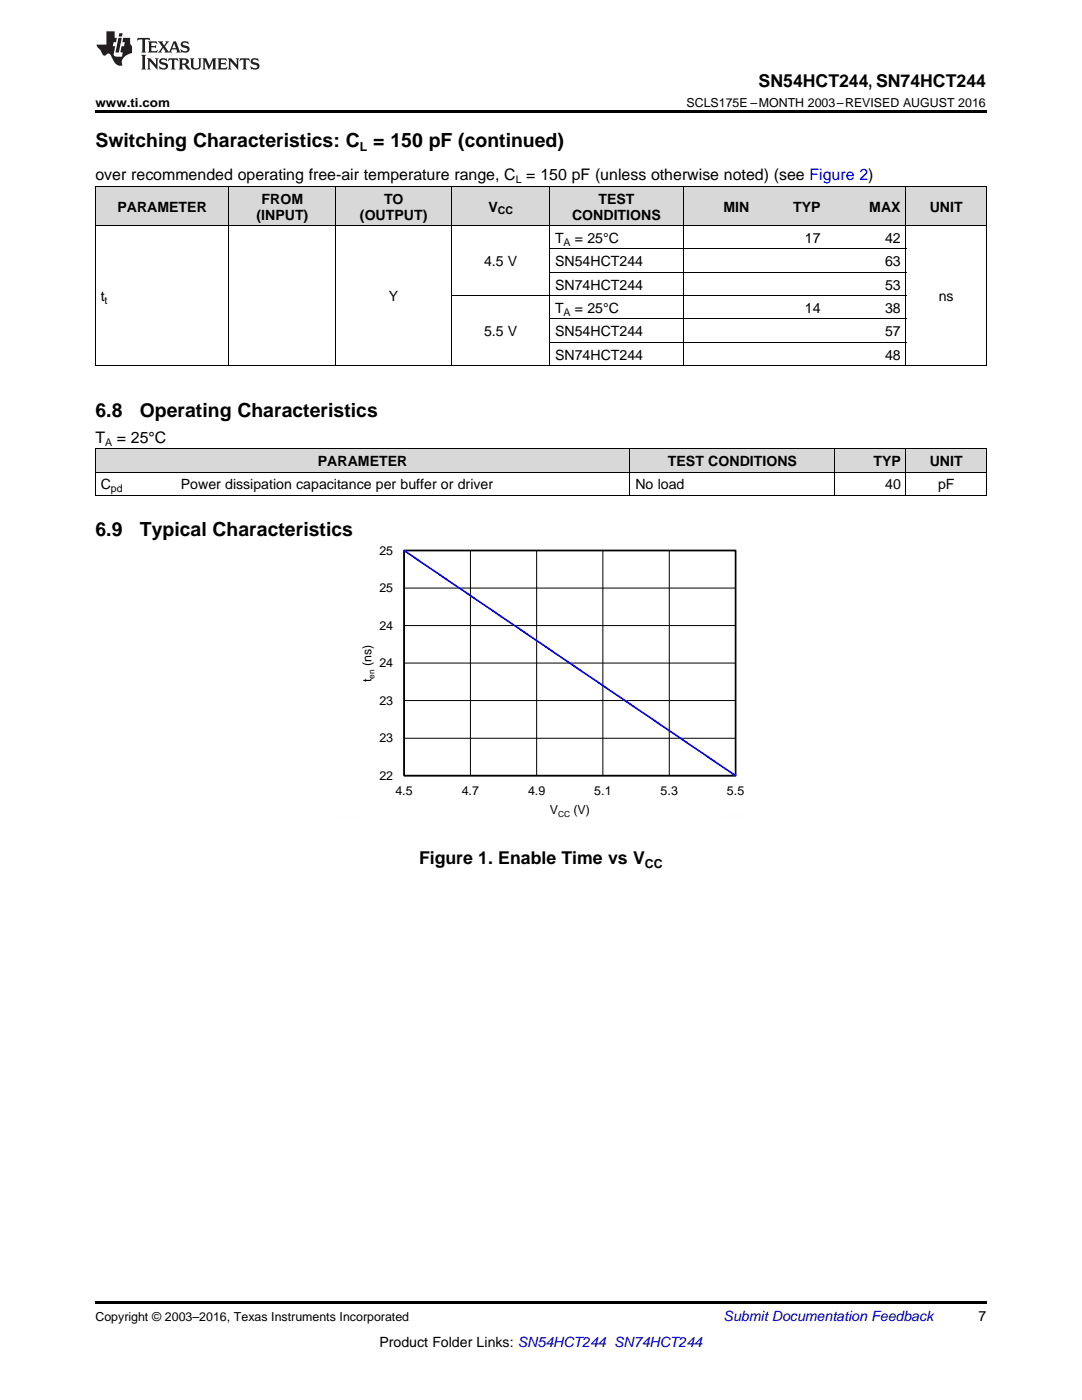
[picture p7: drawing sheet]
<svg xmlns="http://www.w3.org/2000/svg" width="216mm" height="279mm" viewBox="0 0 216 279" stroke-linecap="round" stroke-linejoin="round" font-family="sans-serif">
<g fill="#d8d8d8">
<path d="M19 89.6h16v4.7h-16z"/>
<path d="M35 89.6h90.7v4.7h-90.7z"/>
<path d="M125.7 89.6h40.9v4.7h-40.9z"/>
<path d="M166.6 89.6h14.2v4.7h-14.2z"/>
<path d="M180.8 89.6h16v4.7h-16z"/>
<path d="M19 37.3h26.7v7.8h-26.7z"/>
<path d="M45.7 37.3h21.3v7.8h-21.3z"/>
<path d="M67 37.3h23.2v7.8h-23.2z"/>
<path d="M90.2 37.3h19.5v7.8h-19.5z"/>
<path d="M109.7 37.3h26.7v7.8h-26.7z"/>
<path d="M136.4 37.3h14.2v7.8h-14.2z"/>
<path d="M150.6 37.3h14.2v7.8h-14.2z"/>
<path d="M164.8 37.3h16v7.8h-16z"/>
<path d="M180.8 37.3h16v7.8h-16z"/>
</g>
<path d="M19 22h177.8v.5h-177.8zM19 259.7h177.8v.5h-177.8z" fill="#000"/>
<g fill="none" stroke="#000" stroke-width=".2">
<path d="M19 37.2h177.8M19.1 37.3v35.7M45.7 37.3v35.7M67 37.3v35.7M90.1 37.3v35.7M109.7 37.3v35.7M136.3 37.3v35.7M180.8 37.3v35.7M196.8 37.3v35.7M19 45h177.8M90.2 59h90.6M109.7 54.3h71.1"/>
<path d="M109.7 49.7h71.1M19 73h177.8M109.7 68.3h71.1M109.7 63.7h71.1M19 98.9h177.8M19 94.2h177.8M19 89.6h177.8M19.1 89.6v9.3M125.7 89.6v9.3M166.6 89.6v9.3M180.8 89.6v9.3M196.8 89.6v9.3"/>
<path d="M80.6 109.9h66.2v44.9h-66.2zM80.6 117.4h66.2M93.9 109.9v44.9M107.1 109.9v44.9M120.3 109.9v44.9M133.5 109.9v44.9M80.6 139.8h66.2M80.6 132.3h66.2M80.6 124.8h66.2M80.6 147.3h66.2"/>
</g>
<path d="M80.6 109.9h66.2v44.9h-66.2z" fill="none" stroke="#000" stroke-width=".34"/>
<path d="M80.6 109.9l66.2 44.9" fill="none" stroke="#00f" stroke-width=".34"/>
<path d="M66.5 108.8v54.4M79.3 108.8h70.5M149.8 108.8v47.2M66.5 163.1h6.5M143.3 163.1h6.5" fill="none" stroke="#fefefe" stroke-width=".2" stroke-dasharray=".4 .1" stroke-linecap="butt"/>
<g fill="#231f20">
<path d="M27.5 7.6l-.1 .5 .4-.2h.6v.1v2.1l-.2 .4h1l-.3-.4v-2.1l.1-.1h.5l.5 .2-.2-.5zM29.5 8.3l.2 .3v1.5l-.2 .4h1.8l.2-.6a1.04 1.04 0 0 1-1.3 .2v-.7h.6l.3 .2v-.6l-.3 .2h-.6v-.6l.8-.1 .4 .3-.2-.5zM31.5 8.3l.9 1.1-.9 1.1h.8l-.2-.2 .5-.7 .4 .7-.2 .2h1.5l-.1-.2 .1-.4h.9l.1 .4-.2 .2h1l-.3-.3-.7-1.9h-.5l-.9 2-.8-1 .9-1h-.8l.1 .3-.3 .5-.4-.6 .2-.2zM34.7 8.6l.4 1h-.7zM36.3 8.4a.63 .63 0 0 0-.2 .7 .63 .63 0 0 0 .6 .4l.6 .2 .1 .2a.75 .75 0 0 1-.7 .4 .75 .75 0 0 1-.6-.5l.1 .7 .1-.1a1.11 1.11 0 0 0 1.5-.6 1.13 1.13 0 0 0-1.2-.8l-.1-.4a1.04 1.04 0 0 1 1.2 .2l-.2-.5-.1 .1-.5-.2zM28.2 10.9l.2 .4v2.2l-.2 .4h1l-.3-.4v-2.2l.3-.4zM29.3 11.6l.3 .4v1.5l-.3 .4h.8l-.2-.4v-1.3l1.5 1.7v-1.9l.2-.4h-.7l.2 .4v.9l-1.1-1.3zM32 11.8a.62 .62 0 0 0-.2 .7 .62 .62 0 0 0 .6 .4l.6 .1 .1 .3a.76 .76 0 0 1-.7 .3 .76 .76 0 0 1-.6-.4l.1 .7 .1-.1a1.11 1.11 0 0 0 1.5-.6 1.13 1.13 0 0 0-1.2-.8l-.1-.4a1.04 1.04 0 0 1 1.2 .2l-.2-.6-.1 .1-.5-.1zM33.7 11.6l-.2 .6a.61 .61 0 0 1 .8-.3v1.6l-.2 .4h.9l-.2-.4v-1.6a.63 .63 0 0 1 .8 .3l-.2-.6zM35.6 11.6l.3 .4v1.5l-.3 .4h1l-.2-.2v-.8l.5 .2a.76 .76 0 0 0 1.2 .7l-1-1a.58 .58 0 0 0 .6-.5 .58 .58 0 0 0-.5-.6zM36.4 11.9h.1a.45 .45 0 0 1 .5 .1 .45 .45 0 0 1 .1 .5l-.7 .2zM37.9 11.6l.2 .2a2.17 2.17 0 0 0 .3 1.9 .99 .99 0 0 0 1.6-.6v-1.1l.2-.4h-.7l.2 .2a1.92 1.92 0 0 1-.2 1.8 .6 .6 0 0 1-.9-.5v-1.1l.2-.4zM40.4 11.6l.2 .4v1.5l-.2 .4h.7l-.2-.4v-1.4l.8 1.8 .8-1.8v1.4l-.2 .4h.9l-.2-.4v-1.5l.2-.4h-.8l-.6 1.5-.6-1.5zM43.4 11.6l.2 .4v1.5l-.2 .4h1.8l.2-.6a1.04 1.04 0 0 1-1.3 .1v-.6h.5l.4 .2v-.6l-.4 .2h-.5v-.7h.8l.3 .3-.1-.6zM45.5 11.6l.2 .4v1.5l-.2 .4h.7l-.2-.4v-1.3l1.5 1.7v-1.9l.2-.4h-.7l.2 .4v.9l-1.1-1.3zM47.9 11.6l-.1 .6a.61 .61 0 0 1 .8-.3v1.6l-.3 .4h1l-.3-.4 .1-1.6a.63 .63 0 0 1 .7 .3l-.1-.6zM50.2 11.8a.62 .62 0 0 0-.2 .7 .62 .62 0 0 0 .6 .4l.6 .1 .2 .3a.76 .76 0 0 1-.8 .3 .76 .76 0 0 1-.6-.4l.1 .7 .2-.1a1.11 1.11 0 0 0 1.5-.6 1.13 1.13 0 0 0-1.3-.8l-.1-.4a1.04 1.04 0 0 1 1.2 .2l-.1-.6-.2 .1-.5-.1z"/>
<path d="M21.2 6.3v2.6h-1.9l.1 .4 .7 .9a.91 .91 0 0 0 1 .8 .56 .56 0 0 1 .5-.3 .56 .56 0 0 1 .5 .3l.4 .8a1.53 1.53 0 0 0 1.9 1.2 1.54 1.54 0 0 1 1-2.1l.9-.3v-1.4a1.52 1.52 0 0 1-.3-1.6h-1.4l-.2 .8h.5l-.2 .8h-.4l-.2 1v.2l.4 .1-.2 .8a1.93 1.93 0 0 1-1.6-.3l.3-1.8h-.5l.2-.8h.4l.2-.8h-.4v-1.3zM23.6 7.6l-.6 2.9h.7l.6-2.9zM23.8 6.6l-.1 .7h.6l.2-.7z"/>
</g>
<g font-size="3.9">
<text x="19" y="29.3">Switching Characteristics: C = 150 pF (continued)</text>
<text x="19" y="83.2">6.8</text>
<text x="27.9" y="83.2">Operating Characteristics</text>
<text x="19" y="107">6.9</text>
<text x="27.9" y="107">Typical Characteristics</text>
</g>
<g font-size="3.5">
<text x="151.4" y="17.3">SN54HCT244, SN74HCT244</text>
<text x="83.6" y="172.5">Figure 1. Enable Time vs V</text>
</g>
<g font-size="3.2">
<text x="19" y="36">over recommended operating free-air temperature range, C = 150 pF (unless otherwise noted) (see Figure 2)</text>
<text x="19" y="88.3">T</text>
<text x="23.3" y="88.3">= 25°C</text>
</g>
<g font-size="2.8">
<text x="52.2" y="40.6">FROM</text>
<text x="76.6" y="40.6">TO</text>
<text x="119.4" y="40.6">TEST</text>
<text x="23.4" y="42.2">PARAMETER</text>
<text x="51.2" y="43.8">(INPUT)</text>
<text x="71.8" y="43.8">(OUTPUT)</text>
<text x="97.5" y="42.2">V</text>
<text x="114.2" y="43.8">CONDITIONS</text>
<text x="144.4" y="42.2">MIN</text>
<text x="158.3" y="42.2">TYP</text>
<text x="173.5" y="42.2">MAX</text>
<text x="185.5" y="42.2">UNIT</text>
<text x="96.6" y="53.1">4.5 V</text>
<text x="110.8" y="48.5">T</text>
<text x="110.8" y="53.1">SN54HCT244</text>
<text x="114.7" y="48.5">= 25°C</text>
<text x="160.6" y="48.5">17</text>
<text x="176.6" y="48.5">42</text>
<text x="176.6" y="53.1">63</text>
<text x="110.8" y="57.8">SN74HCT244</text>
<text x="176.6" y="57.8">53</text>
<text x="20.1" y="60.1">t</text>
<text x="77.6" y="60.1">Y</text>
<text x="110.8" y="62.4">T</text>
<text x="114.7" y="62.4">= 25°C</text>
<text x="160.6" y="62.4">14</text>
<text x="176.6" y="62.4">38</text>
<text x="187.3" y="60.1">ns</text>
<text x="96.6" y="67.1">5.5 V</text>
<text x="110.8" y="67.1">SN54HCT244</text>
<text x="110.8" y="71.8">SN74HCT244</text>
<text x="176.6" y="67.1">57</text>
<text x="176.6" y="71.8">48</text>
<text x="63.4" y="93">PARAMETER</text>
<text x="133.3" y="93">TEST CONDITIONS</text>
<text x="174.3" y="93">TYP</text>
<text x="185.5" y="93">UNIT</text>
<text x="20.1" y="97.6">C</text>
<text x="36.1" y="97.6">Power dissipation capacitance per buffer or driver</text>
<text x="126.8" y="97.6">No load</text>
<text x="176.6" y="97.6">40</text>
<text x="187.2" y="97.6">pF</text>
<text x="195.3" y="263.6">7</text>
<text x="75.7" y="268.9">Product Folder Links: SN54HCT244 SN74HCT244</text>
</g>
<text font-size="2.8" fill="#0000c8" x="144.4" y="263.6">Submit Documentation Feedback</text>
<g font-size="2.5">
<text x="19" y="21.4">www.ti.com</text>
<text x="137" y="21.4">SCLS175E –MONTH 2003–REVISED AUGUST 2016</text>
<text x="71.8" y="30.1">L</text>
<text x="75.7" y="110.7">25</text>
<text x="75.7" y="118.2">25</text>
<text x="75.7" y="125.7">24</text>
<text x="74.1" y="136.1" transform="rotate(-90 74.1 136.1)">t</text>
<text x="74.1" y="132.9" transform="rotate(-90 74.1 132.9)">(ns)</text>
<text x="75.7" y="133.2">24</text>
<text x="75.7" y="140.6">23</text>
<text x="75.7" y="148.1">23</text>
<text x="75.7" y="155.6">22</text>
<text x="78.9" y="158.6">4.5</text>
<text x="92.1" y="158.6">4.7</text>
<text x="105.4" y="158.6">4.9</text>
<text x="118.6" y="158.6">5.1</text>
<text x="131.8" y="158.6">5.3</text>
<text x="145" y="158.6">5.5</text>
<text x="109.7" y="162.5">V</text>
<text x="114.4" y="162.5">(V)</text>
<text x="128.7" y="173.2">CC</text>
<text x="19" y="263.6">Copyright © 2003–2016, Texas Instruments Incorporated</text>
</g>
<g font-size="2.1">
<text x="102.9" y="36.6">L</text>
<text x="99.3" y="42.8">CC</text>
<text x="112.5" y="49">A</text>
<text x="20.9" y="60.7">t</text>
<text x="112.5" y="63">A</text>
<text x="21" y="89">A</text>
<text x="22.1" y="98.2">pd</text>
</g>
<g font-size="1.7">
<text x="74.7" y="135.4" transform="rotate(-90 74.7 135.4)">en</text>
<text x="111.4" y="163.1">CC</text>
</g>
</svg>
